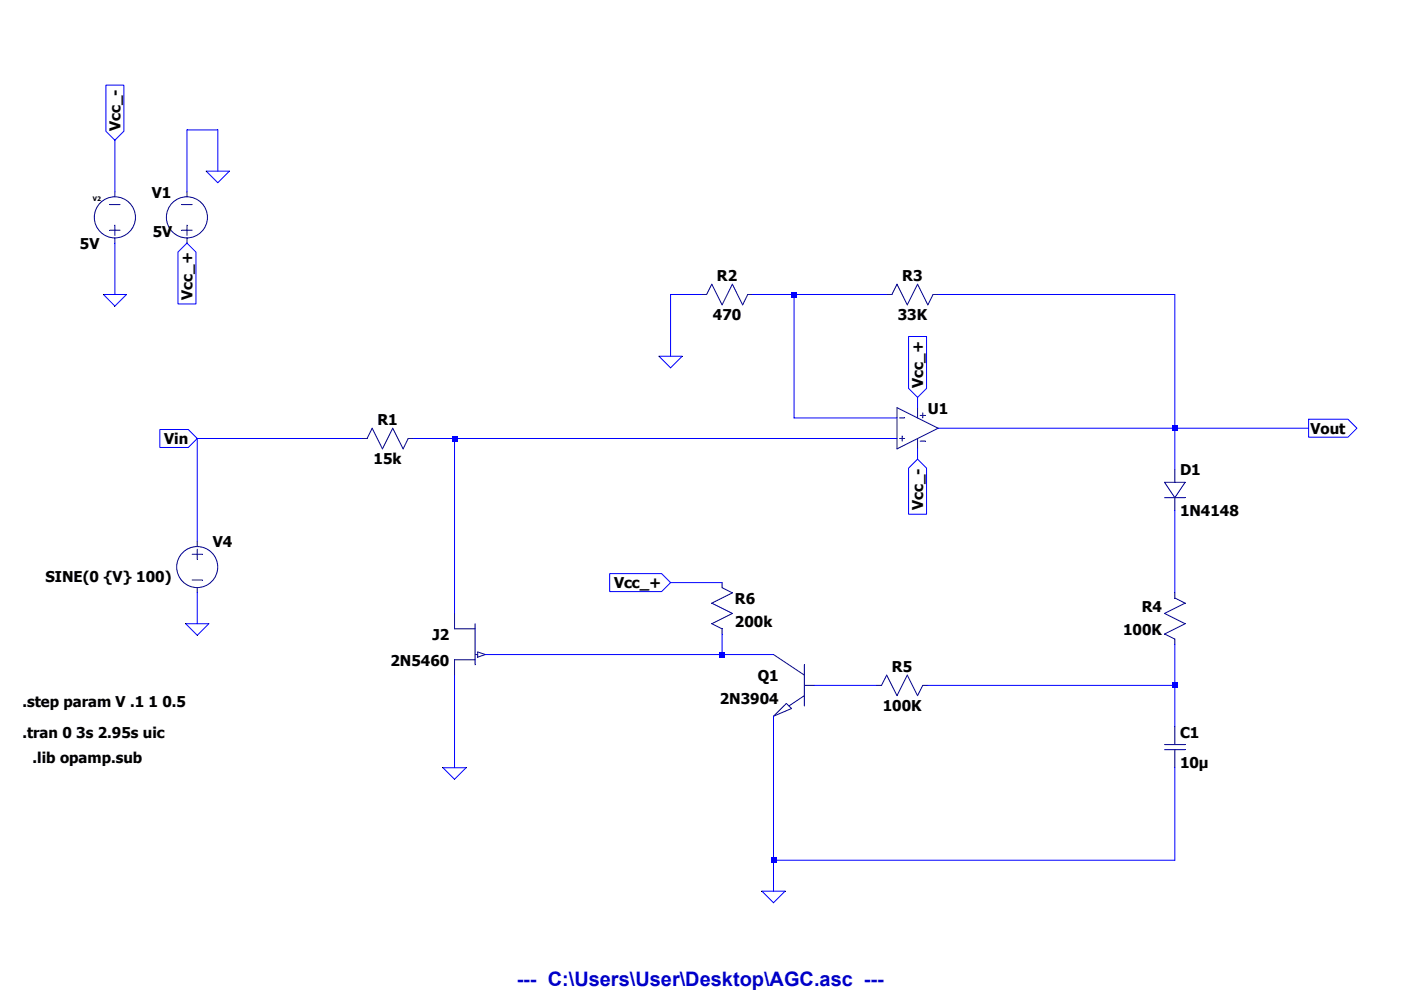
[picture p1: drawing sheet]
<svg xmlns="http://www.w3.org/2000/svg" width="297mm" height="210mm" viewBox="0 0 297 210" stroke-linecap="round" stroke-linejoin="round" font-family="sans-serif">
<path d="M190.2 86.5l8.7 4.3" fill="none" stroke="#00007e" stroke-width=".21"/>
<path d="M198.9 90.8l-8.7 4.4" fill="none" stroke="#00007e" stroke-width=".21"/>
<path d="M190.2 86.5v8.7" fill="none" stroke="#00007e" stroke-width=".21"/>
<path d="M190.7 88.6h1.1" fill="none" stroke="#00007e" stroke-width=".21"/>
<path d="M190.7 93h1.1" fill="none" stroke="#00007e" stroke-width=".21"/>
<path d="M191.3 92.5v1.1" fill="none" stroke="#00007e" stroke-width=".21"/>
<path d="M194.5 86.5v2.1" fill="none" stroke="#00007e" stroke-width=".21"/>
<path d="M194.5 93v2.2" fill="none" stroke="#00007e" stroke-width=".21"/>
<path d="M195.1 88.1h1.1" fill="none" stroke="#00007e" stroke-width=".21"/>
<path d="M195.6 87.6v1" fill="none" stroke="#00007e" stroke-width=".21"/>
<path d="M195.1 93.6h1.1" fill="none" stroke="#00007e" stroke-width=".21"/>
<path d="M76.7 93h1.1" fill="none" stroke="#00007e" stroke-width=".21"/>
<path d="M78.9 90.8l-1.1 2.2" fill="none" stroke="#00007e" stroke-width=".21"/>
<path d="M78.9 90.8l2.2 4.4" fill="none" stroke="#00007e" stroke-width=".21"/>
<path d="M83.3 90.8l-2.2 4.4" fill="none" stroke="#00007e" stroke-width=".21"/>
<path d="M83.3 90.8l2.2 4.4" fill="none" stroke="#00007e" stroke-width=".21"/>
<path d="M86.5 93h1.1" fill="none" stroke="#00007e" stroke-width=".21"/>
<path d="M86.5 93l-1 2.2" fill="none" stroke="#00007e" stroke-width=".21"/>
<path d="M188 62.5h1.1" fill="none" stroke="#00007e" stroke-width=".21"/>
<path d="M190.2 60.3l-1.1 2.2" fill="none" stroke="#00007e" stroke-width=".21"/>
<path d="M190.2 60.3l2.2 4.4" fill="none" stroke="#00007e" stroke-width=".21"/>
<path d="M194.5 60.3l-2.1 4.4" fill="none" stroke="#00007e" stroke-width=".21"/>
<path d="M194.5 60.3l2.2 4.4" fill="none" stroke="#00007e" stroke-width=".21"/>
<path d="M197.8 62.5h1.1" fill="none" stroke="#00007e" stroke-width=".21"/>
<path d="M197.8 62.5l-1.1 2.2" fill="none" stroke="#00007e" stroke-width=".21"/>
<path d="M249.1 125.8v1" fill="none" stroke="#00007e" stroke-width=".21"/>
<path d="M249.1 126.8l2.2 1.1" fill="none" stroke="#00007e" stroke-width=".21"/>
<path d="M251.3 127.9l-4.4 2.2" fill="none" stroke="#00007e" stroke-width=".21"/>
<path d="M246.9 130.1l4.4 2.2" fill="none" stroke="#00007e" stroke-width=".21"/>
<path d="M251.3 132.3l-4.4 2.2" fill="none" stroke="#00007e" stroke-width=".21"/>
<path d="M249.1 135.6v1.1" fill="none" stroke="#00007e" stroke-width=".21"/>
<path d="M246.9 134.5l2.2 1.1" fill="none" stroke="#00007e" stroke-width=".21"/>
<path d="M195.6 145.4h1.1" fill="none" stroke="#00007e" stroke-width=".21"/>
<path d="M195.6 145.4l-1.1 2.2" fill="none" stroke="#00007e" stroke-width=".21"/>
<path d="M192.4 143.2l2.1 4.4" fill="none" stroke="#00007e" stroke-width=".21"/>
<path d="M192.4 143.2l-2.2 4.4" fill="none" stroke="#00007e" stroke-width=".21"/>
<path d="M188 143.2l2.2 4.4" fill="none" stroke="#00007e" stroke-width=".21"/>
<path d="M185.8 145.4h1.1" fill="none" stroke="#00007e" stroke-width=".21"/>
<path d="M188 143.2l-1.1 2.2" fill="none" stroke="#00007e" stroke-width=".21"/>
<path d="M166.7 149.2l1.1 1.1" fill="none" stroke="#00007e" stroke-width=".21"/>
<path d="M166.7 149.2l-2.7 2.7" fill="none" stroke="#00007e" stroke-width=".21"/>
<path d="M167.8 150.3l-3.8 1.6" fill="none" stroke="#00007e" stroke-width=".21"/>
<path d="M170.5 147.6l-3.2 2.1" fill="none" stroke="#00007e" stroke-width=".21"/>
<path d="M170.5 141v8.7" fill="none" stroke="#00007e" stroke-width=".21"/>
<path d="M164 138.8l6.5 4.4" fill="none" stroke="#00007e" stroke-width=".21"/>
<path d="M170.5 145.4h2.2" fill="none" stroke="#00007e" stroke-width=".21"/>
<path d="M148.7 62.5h1.1" fill="none" stroke="#00007e" stroke-width=".21"/>
<path d="M150.9 60.3l-1.1 2.2" fill="none" stroke="#00007e" stroke-width=".21"/>
<path d="M150.9 60.3l2.2 4.4" fill="none" stroke="#00007e" stroke-width=".21"/>
<path d="M155.3 60.3l-2.2 4.4" fill="none" stroke="#00007e" stroke-width=".21"/>
<path d="M155.3 60.3l2.2 4.4" fill="none" stroke="#00007e" stroke-width=".21"/>
<path d="M158.5 62.5h1.1" fill="none" stroke="#00007e" stroke-width=".21"/>
<path d="M158.5 62.5l-1 2.2" fill="none" stroke="#00007e" stroke-width=".21"/>
<path d="M38.5 48.8h2.2" fill="none" stroke="#00007e" stroke-width=".21"/>
<path d="M38.5 43.4h2.2" fill="none" stroke="#00007e" stroke-width=".21"/>
<path d="M39.6 47.8v2.1" fill="none" stroke="#00007e" stroke-width=".21"/>
<path d="M39.6 40.7v1" fill="none" stroke="#00007e" stroke-width=".21"/>
<path d="M39.6 50.5v1.1" fill="none" stroke="#00007e" stroke-width=".21"/>
<g fill="none" stroke="#00007e" stroke-width=".21">
<path d="M23.3 48.8h2.2"/>
<circle cx="39.6" cy="46.1" r="4.4"/>
</g>
<path d="M23.3 43.4h2.2" fill="none" stroke="#00007e" stroke-width=".21"/>
<path d="M24.4 47.8v2.1" fill="none" stroke="#00007e" stroke-width=".21"/>
<path d="M24.4 40.7v1" fill="none" stroke="#00007e" stroke-width=".21"/>
<path d="M24.4 50.5v1.1" fill="none" stroke="#00007e" stroke-width=".21"/>
<g fill="none" stroke="#00007e" stroke-width=".21">
<path d="M246.9 105.6h4.4"/>
<circle cx="24.4" cy="46.1" r="4.4"/>
</g>
<path d="M246.9 102.3h4.4" fill="none" stroke="#00007e" stroke-width=".21"/>
<path d="M251.3 102.3l-2.2 3.3" fill="none" stroke="#00007e" stroke-width=".21"/>
<path d="M246.9 102.3l2.2 3.3" fill="none" stroke="#00007e" stroke-width=".21"/>
<path d="M249.1 99.6v2.7" fill="none" stroke="#00007e" stroke-width=".21"/>
<path d="M249.1 105.6v2.7" fill="none" stroke="#00007e" stroke-width=".21"/>
<path d="M249.1 159v3.8" fill="none" stroke="#00007e" stroke-width=".21"/>
<path d="M249.1 154.1v3.8" fill="none" stroke="#00007e" stroke-width=".21"/>
<path d="M246.9 157.9h4.4" fill="none" stroke="#00007e" stroke-width=".21"/>
<path d="M246.9 159h4.4" fill="none" stroke="#00007e" stroke-width=".21"/>
<path d="M100.7 132.3v8.7" fill="none" stroke="#00007e" stroke-width=".21"/>
<path d="M96.4 139.9v3.3" fill="none" stroke="#00007e" stroke-width=".21"/>
<path d="M96.4 139.9h4.3" fill="none" stroke="#00007e" stroke-width=".21"/>
<path d="M96.4 130.1v3.3" fill="none" stroke="#00007e" stroke-width=".21"/>
<path d="M96.4 133.4h4.3" fill="none" stroke="#00007e" stroke-width=".21"/>
<path d="M100.7 138.8h.6" fill="none" stroke="#00007e" stroke-width=".21"/>
<path d="M102.9 138.8l-1.6 .6" fill="none" stroke="#00007e" stroke-width=".21"/>
<path d="M101.3 138.3l1.6 .5" fill="none" stroke="#00007e" stroke-width=".21"/>
<path d="M101.3 138.3v1.1" fill="none" stroke="#00007e" stroke-width=".21"/>
<path d="M153.1 133.4v1.1" fill="none" stroke="#00007e" stroke-width=".21"/>
<path d="M150.9 132.3l2.2 1.1" fill="none" stroke="#00007e" stroke-width=".21"/>
<path d="M155.3 130.1l-4.4 2.2" fill="none" stroke="#00007e" stroke-width=".21"/>
<path d="M150.9 127.9l4.4 2.2" fill="none" stroke="#00007e" stroke-width=".21"/>
<path d="M155.3 125.8l-4.4 2.1" fill="none" stroke="#00007e" stroke-width=".21"/>
<path d="M153.1 123.6v1.1" fill="none" stroke="#00007e" stroke-width=".21"/>
<path d="M153.1 124.7l2.2 1.1" fill="none" stroke="#00007e" stroke-width=".21"/>
<path d="M40.7 117.6h2.2" fill="none" stroke="#00007e" stroke-width=".21"/>
<path d="M40.7 123h2.2" fill="none" stroke="#00007e" stroke-width=".21"/>
<path d="M41.8 116.5v2.2" fill="none" stroke="#00007e" stroke-width=".21"/>
<path d="M41.8 124.7v1.1" fill="none" stroke="#00007e" stroke-width=".21"/>
<path d="M41.8 114.8v1.1" fill="none" stroke="#00007e" stroke-width=".21"/>
<circle cx="41.8" cy="120.3" r="4.3" fill="none" stroke="#00007e" stroke-width=".21"/>
<g fill="none" stroke="#00f" stroke-width=".21">
<path d="M22.5 18.1h3.8v9.7l-1.9 1.9-1.9-1.9zM39.6 27.6h6.6M43.7 36.3h4.9l-2.4 2.5zM39.6 51.6l1.9 1.9v11h-3.8v-11zM21.9 62.5h4.9l-2.4 2.4zM139.7 75.6h4.9l-2.4 2.4zM192.6 71.4h3.8v11l-1.9 1.9-1.9-1.9zM33.9 91.1h6l1.9 1.9-1.9 1.9h-6zM194.5 97.4l1.9 1.9v9.8h-3.8v-9.8zM277.4 88.9h8.4l1.9 1.9-1.9 1.9h-8.4zM39.4 132.3h4.9l-2.5 2.4zM129.3 121.7h11l1.9 1.9-1.9 1.9h-11z"/>
<path d="M93.9 162.8h4.9l-2.4 2.5zM161.5 189h5l-2.5 2.5z"/>
</g>
<path d="M46.2 27.6v8.7" fill="none" stroke="#00f" stroke-width=".21"/>
<path d="M24.4 29.7v11" fill="none" stroke="#00f" stroke-width=".21"/>
<path d="M39.6 27.6v13.1" fill="none" stroke="#00f" stroke-width=".21"/>
<path d="M24.4 51.6v10.9" fill="none" stroke="#00f" stroke-width=".21"/>
<path d="M142.2 62.5h6.5" fill="none" stroke="#00f" stroke-width=".21"/>
<path d="M159.6 62.5h8.8" fill="none" stroke="#00f" stroke-width=".21"/>
<path d="M168.4 62.5h19.6" fill="none" stroke="#00f" stroke-width=".21"/>
<path d="M198.9 62.5h50.2" fill="none" stroke="#00f" stroke-width=".21"/>
<path d="M142.2 62.5v13.1" fill="none" stroke="#00f" stroke-width=".21"/>
<path d="M194.5 84.3v2.2" fill="none" stroke="#00f" stroke-width=".21"/>
<path d="M168.4 62.5v26.1" fill="none" stroke="#00f" stroke-width=".21"/>
<path d="M168.4 88.6h21.8" fill="none" stroke="#00f" stroke-width=".21"/>
<path d="M249.1 62.5v28.3" fill="none" stroke="#00f" stroke-width=".21"/>
<path d="M198.9 90.8h50.2" fill="none" stroke="#00f" stroke-width=".21"/>
<path d="M249.1 90.8h28.3" fill="none" stroke="#00f" stroke-width=".21"/>
<path d="M41.8 93h34.9" fill="none" stroke="#00f" stroke-width=".21"/>
<path d="M87.6 93h8.8" fill="none" stroke="#00f" stroke-width=".21"/>
<path d="M96.4 93h93.8" fill="none" stroke="#00f" stroke-width=".21"/>
<path d="M194.5 95.2v2.2" fill="none" stroke="#00f" stroke-width=".21"/>
<path d="M249.1 90.8v8.8" fill="none" stroke="#00f" stroke-width=".21"/>
<path d="M41.8 93v21.8" fill="none" stroke="#00f" stroke-width=".21"/>
<path d="M142.2 123.6h10.9" fill="none" stroke="#00f" stroke-width=".21"/>
<path d="M249.1 108.3v17.5" fill="none" stroke="#00f" stroke-width=".21"/>
<path d="M96.4 93v37.1" fill="none" stroke="#00f" stroke-width=".21"/>
<path d="M41.8 125.8v6.5" fill="none" stroke="#00f" stroke-width=".21"/>
<path d="M153.1 134.5v4.3" fill="none" stroke="#00f" stroke-width=".21"/>
<path d="M102.9 138.8h50.2" fill="none" stroke="#00f" stroke-width=".21"/>
<path d="M153.1 138.8h10.9" fill="none" stroke="#00f" stroke-width=".21"/>
<path d="M172.7 145.4h13.1" fill="none" stroke="#00f" stroke-width=".21"/>
<path d="M249.1 136.7v8.7" fill="none" stroke="#00f" stroke-width=".21"/>
<path d="M196.7 145.4h52.4" fill="none" stroke="#00f" stroke-width=".21"/>
<path d="M249.1 145.4v8.7" fill="none" stroke="#00f" stroke-width=".21"/>
<path d="M96.4 143.2v19.6" fill="none" stroke="#00f" stroke-width=".21"/>
<path d="M164 151.9v30.6" fill="none" stroke="#00f" stroke-width=".21"/>
<path d="M249.1 162.8v19.7" fill="none" stroke="#00f" stroke-width=".21"/>
<path d="M164 182.5h85.1" fill="none" stroke="#00f" stroke-width=".21"/>
<path d="M164 182.5v6.5" fill="none" stroke="#00f" stroke-width=".21"/>
<g fill="#00f">
<path d="M95.8 92.5h1.1v1.1h-1.1z"/>
<path d="M152.5 138.3h1.2v1.1h-1.2z"/>
<path d="M163.4 181.9h1.2v1.1h-1.2z"/>
<path d="M167.8 61.9h1.1v1.1h-1.1z"/>
<path d="M248.5 90.3h1.2v1.1h-1.2z"/>
<path d="M248.5 144.8h1.2v1.1h-1.2z"/>
</g>
<text font-size="4.2" fill="#0000c8" x="109.5" y="209.1">--- C:\Users\User\Desktop\AGC.asc ---</text>
<g font-size="3.2">
<text x="25.5" y="27.8" transform="rotate(-90 25.5 27.8)">Vcc_-</text>
<text x="32.2" y="41.9">V1</text>
<text x="17" y="52.8">5V</text>
<text x="32.4" y="50.2">5V</text>
<text x="152" y="59.6">R2</text>
<text x="191.3" y="59.6">R3</text>
<text x="40.8" y="63.5" transform="rotate(-90 40.8 63.5)">Vcc_+</text>
<text x="151.1" y="67.8">470</text>
<text x="190.3" y="67.8">33K</text>
<text x="195.7" y="82.4" transform="rotate(-90 195.7 82.4)">Vcc_+</text>
<text x="196.7" y="87.7">U1</text>
<text x="34.8" y="94.3">Vin</text>
<text x="80" y="90.2">R1</text>
<text x="277.9" y="92.1">Vout</text>
<text x="79.2" y="98.4">15k</text>
<text x="250.2" y="100.8">D1</text>
<text x="195.7" y="108.1" transform="rotate(-90 195.7 108.1)">Vcc_-</text>
<text x="250.2" y="109.5">1N4148</text>
<text x="45.1" y="116.1">V4</text>
<text x="9.6" y="123.4">SINE(0 {V} 100)</text>
<text x="130.2" y="124.8">Vcc_+</text>
<text x="155.8" y="128.1">R6</text>
<text x="242.1" y="129.7">R4</text>
<text x="91.7" y="135.7">J2</text>
<text x="155.8" y="133">200k</text>
<text x="238.1" y="134.6">100K</text>
<text x="82.8" y="141.2">2N5460</text>
<text x="189.1" y="142.5">R5</text>
<text x="4.7" y="149.9">.step param V .1 1 0.5</text>
<text x="152.6" y="149.4">2N3904</text>
<text x="160.7" y="144.4">Q1</text>
<text x="187.2" y="150.7">100K</text>
<text x="4.7" y="156.4">.tran 0 3s 2.95s uic</text>
<text x="6.9" y="161.9">.lib opamp.sub</text>
<text x="250.2" y="156.4">C1</text>
<text x="250.2" y="163">10µ</text>
</g>
<text font-size="1.3" x="19.7" y="42.7">V2</text>
</svg>
